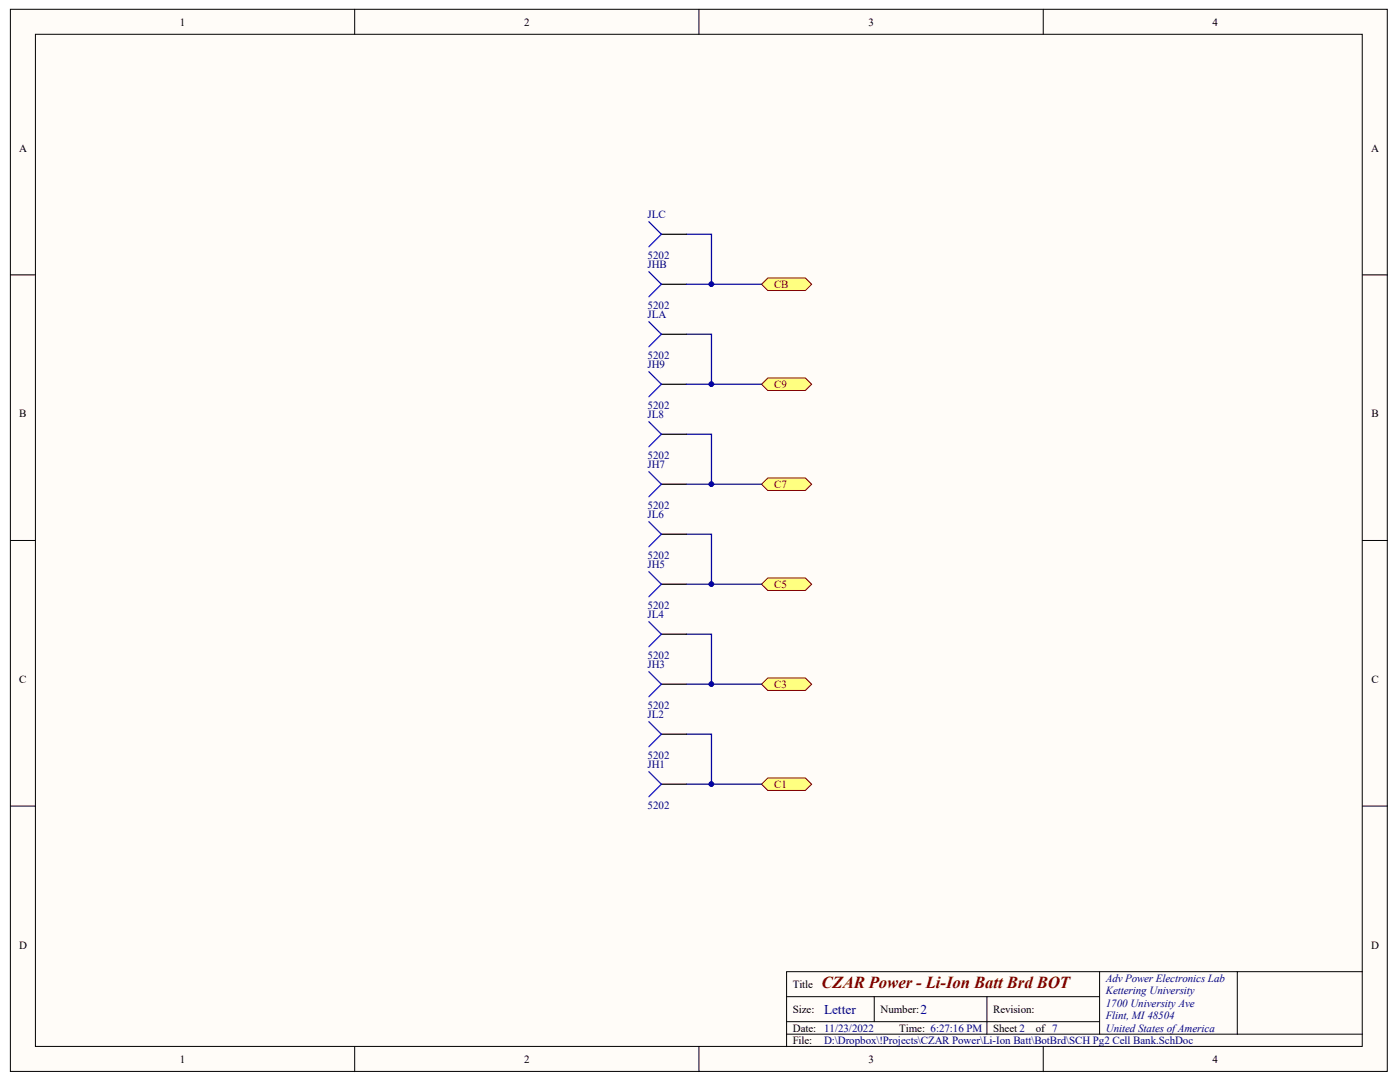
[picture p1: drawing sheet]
<svg xmlns="http://www.w3.org/2000/svg" width="279mm" height="216mm" viewBox="0 0 279 216" stroke-linecap="round" stroke-linejoin="round" font-family="sans-serif">
<g fill="#fffcf8" stroke="#000" stroke-width=".2">
<path d="M2.1 1.9h274.4v211.5h-274.4z"/>
<path d="M7.1 6.8h264.4v201.6h-264.4z"/>
</g>
<g fill="none" stroke="#000" stroke-width=".2">
<path d="M70.7 1.9v4.9M139.3 1.9v4.9M207.9 1.9v4.9M2.1 54.7h5M271.6 54.7h5M2.1 107.6h5M271.6 107.6h5M2.1 160.5h5M271.6 160.5h5M156.8 198.5h62.4M174.3 198.5v5M196.7 198.5v7.5"/>
<path d="M219.2 193.5v12.5M246.6 193.5h-89.8v15M271.6 193.5h-25v12.5M70.7 208.5v4.9M139.3 208.5v4.9M156.8 206h114.8M156.8 203.5h62.4M207.9 208.5v4.9"/>
</g>
<path d="M131.8 56.6h5M131.8 46.7h5M131.8 76.5h5M131.8 66.6h5M131.8 96.4h5M131.8 86.5h5M131.8 116.4h5M131.8 106.4h5M131.8 136.3h5M131.8 126.3h5M131.8 156.2h5M131.8 146.2h5" fill="none" stroke="#000" stroke-width=".25"/>
<path d="M129.3 54.1l2.5 2.5-2.5 2.5M129.3 44.2l2.5 2.5-2.5 2.4M129.3 74l2.5 2.5-2.5 2.5M129.3 64.1l2.5 2.5-2.5 2.5M129.3 94l2.5 2.4-2.5 2.5M129.3 84l2.5 2.5-2.5 2.5M129.3 113.9l2.5 2.5-2.5 2.4M129.3 103.9l2.5 2.5-2.5 2.5M129.3 133.8l2.5 2.5-2.5 2.5M129.3 123.8l2.5 2.5-2.5 2.5M129.3 153.7l2.5 2.5-2.5 2.5M129.3 143.7l2.5 2.5-2.5 2.5" fill="none" stroke="#00f" stroke-width=".25"/>
<path d="M136.8 46.7h5v9.9h-5M136.8 66.6h5v9.9h-5M136.8 86.5h5v9.9h-5M136.8 106.4h5v10h-5M136.8 126.3h5v10h-5M136.8 146.2h5v10h-5" fill="none" stroke="#000080" stroke-width=".25"/>
<path d="M151.8 156.2l1.2-1.3h7.5l1.3 1.3-1.3 1.2h-7.5z" fill-rule="evenodd" fill="#ffff80" stroke="#800000" stroke-width=".2"/>
<path d="M141.8 156.2h10" fill="none" stroke="#000080" stroke-width=".25"/>
<path d="M151.8 136.3l1.2-1.3h7.5l1.3 1.3-1.3 1.2h-7.5z" fill-rule="evenodd" fill="#ffff80" stroke="#800000" stroke-width=".2"/>
<path d="M141.8 136.3h10" fill="none" stroke="#000080" stroke-width=".25"/>
<path d="M151.8 116.4l1.2-1.3h7.5l1.3 1.3-1.3 1.2h-7.5z" fill-rule="evenodd" fill="#ffff80" stroke="#800000" stroke-width=".2"/>
<path d="M141.8 116.4h10" fill="none" stroke="#000080" stroke-width=".25"/>
<path d="M151.8 96.4l1.2-1.2h7.5l1.3 1.2-1.3 1.3h-7.5z" fill-rule="evenodd" fill="#ffff80" stroke="#800000" stroke-width=".2"/>
<path d="M141.8 96.4h10" fill="none" stroke="#000080" stroke-width=".25"/>
<path d="M151.8 76.5l1.2-1.2h7.5l1.3 1.2-1.3 1.3h-7.5z" fill-rule="evenodd" fill="#ffff80" stroke="#800000" stroke-width=".2"/>
<path d="M141.8 76.5h10" fill="none" stroke="#000080" stroke-width=".25"/>
<path d="M151.8 56.6l1.2-1.2h7.5l1.3 1.2-1.3 1.3h-7.5z" fill-rule="evenodd" fill="#ffff80" stroke="#800000" stroke-width=".2"/>
<path d="M141.8 56.6h10" fill="none" stroke="#000080" stroke-width=".25"/>
<g fill="#000080" stroke="#000080" stroke-width=".2">
<circle cx="141.8" cy="156.2" r=".47"/>
<circle cx="141.8" cy="136.3" r=".47"/>
<circle cx="141.8" cy="116.3" r=".47"/>
<circle cx="141.8" cy="96.4" r=".47"/>
<circle cx="141.8" cy="76.5" r=".47"/>
<circle cx="141.8" cy="56.6" r=".47"/>
</g>
<text font-size="3.3" fill="#800000" x="163.8" y="196.8">CZAR Power - Li-Ion Batt Brd BOT</text>
<g font-size="2.7" fill="#000080">
<text x="164.3" y="201.9">Letter</text>
<text x="183.5" y="201.9">2</text>
</g>
<g font-size="2.2">
<text x="35.8" y="5.1">1</text>
<text x="104.5" y="5.1">2</text>
<text x="173.1" y="5.1">3</text>
<text x="241.7" y="5.1">4</text>
<text x="3.8" y="30.2">A</text>
<text x="273.3" y="30.2">A</text>
<text x="3.8" y="83.1">B</text>
<text x="273.3" y="83.1">B</text>
<text x="3.8" y="136">C</text>
<text x="273.3" y="136">C</text>
<text x="3.8" y="188.9">D</text>
<text x="273.3" y="188.9">D</text>
<text x="158" y="196.8">Title</text>
<text x="158" y="201.8">Size:</text>
<text x="175.5" y="201.8">Number:</text>
<text x="198" y="201.8">Revision:</text>
<text x="158" y="205.5">Date:</text>
<text x="158" y="208">File:</text>
<text x="179.2" y="205.5">Time: 6:27:16 PM</text>
<text x="198" y="205.5">Sheet 2</text>
<text x="206.4" y="205.5">of 7</text>
<text x="35.8" y="211.7">1</text>
<text x="104.5" y="211.7">2</text>
<text x="173.1" y="211.7">3</text>
<text x="241.7" y="211.7">4</text>
</g>
<g font-size="2.2" fill="#000080">
<text x="129.1" y="43.5">JLC</text>
<text x="129.1" y="53.4">JHB</text>
<text x="129.1" y="51.5">5202</text>
<text x="129.1" y="63.4">JLA</text>
<text x="129.1" y="61.5">5202</text>
<text x="129.1" y="71.4">5202</text>
<text x="129.1" y="73.3">JH9</text>
<text x="129.1" y="83.3">JL8</text>
<text x="129.1" y="81.4">5202</text>
<text x="129.1" y="93.2">JH7</text>
<text x="129.1" y="91.3">5202</text>
<text x="129.1" y="101.3">5202</text>
<text x="129.1" y="103.2">JL6</text>
<text x="129.1" y="113.2">JH5</text>
<text x="129.1" y="111.2">5202</text>
<text x="129.1" y="123.1">JL4</text>
<text x="129.1" y="121.2">5202</text>
<text x="129.1" y="131.2">5202</text>
<text x="129.1" y="133.1">JH3</text>
<text x="129.1" y="143">JL2</text>
<text x="129.1" y="141.1">5202</text>
<text x="129.1" y="153">JH1</text>
<text x="129.1" y="151.1">5202</text>
<text x="129.1" y="161">5202</text>
<text x="220.4" y="195.5">Adv Power Electronics Lab</text>
<text x="220.4" y="198">Kettering University</text>
<text x="220.4" y="200.5">1700 University Ave</text>
<text x="220.4" y="203">Flint, MI 48504</text>
<text x="164.3" y="205.5">11/23/2022</text>
<text x="164.3" y="208">D:\Dropbox\!Projects\CZAR Power\Li-Ion Batt\BotBrd\SCH Pg2 Cell Bank.SchDoc</text>
<text x="220.4" y="205.5">United States of America</text>
</g>
<g font-size="2.2" fill="#800000">
<text x="154.3" y="57.4">CB</text>
<text x="154.3" y="77.3">C9</text>
<text x="154.3" y="97.2">C7</text>
<text x="154.3" y="117.1">C5</text>
<text x="154.3" y="137.1">C3</text>
<text x="154.3" y="157">C1</text>
</g>
</svg>
